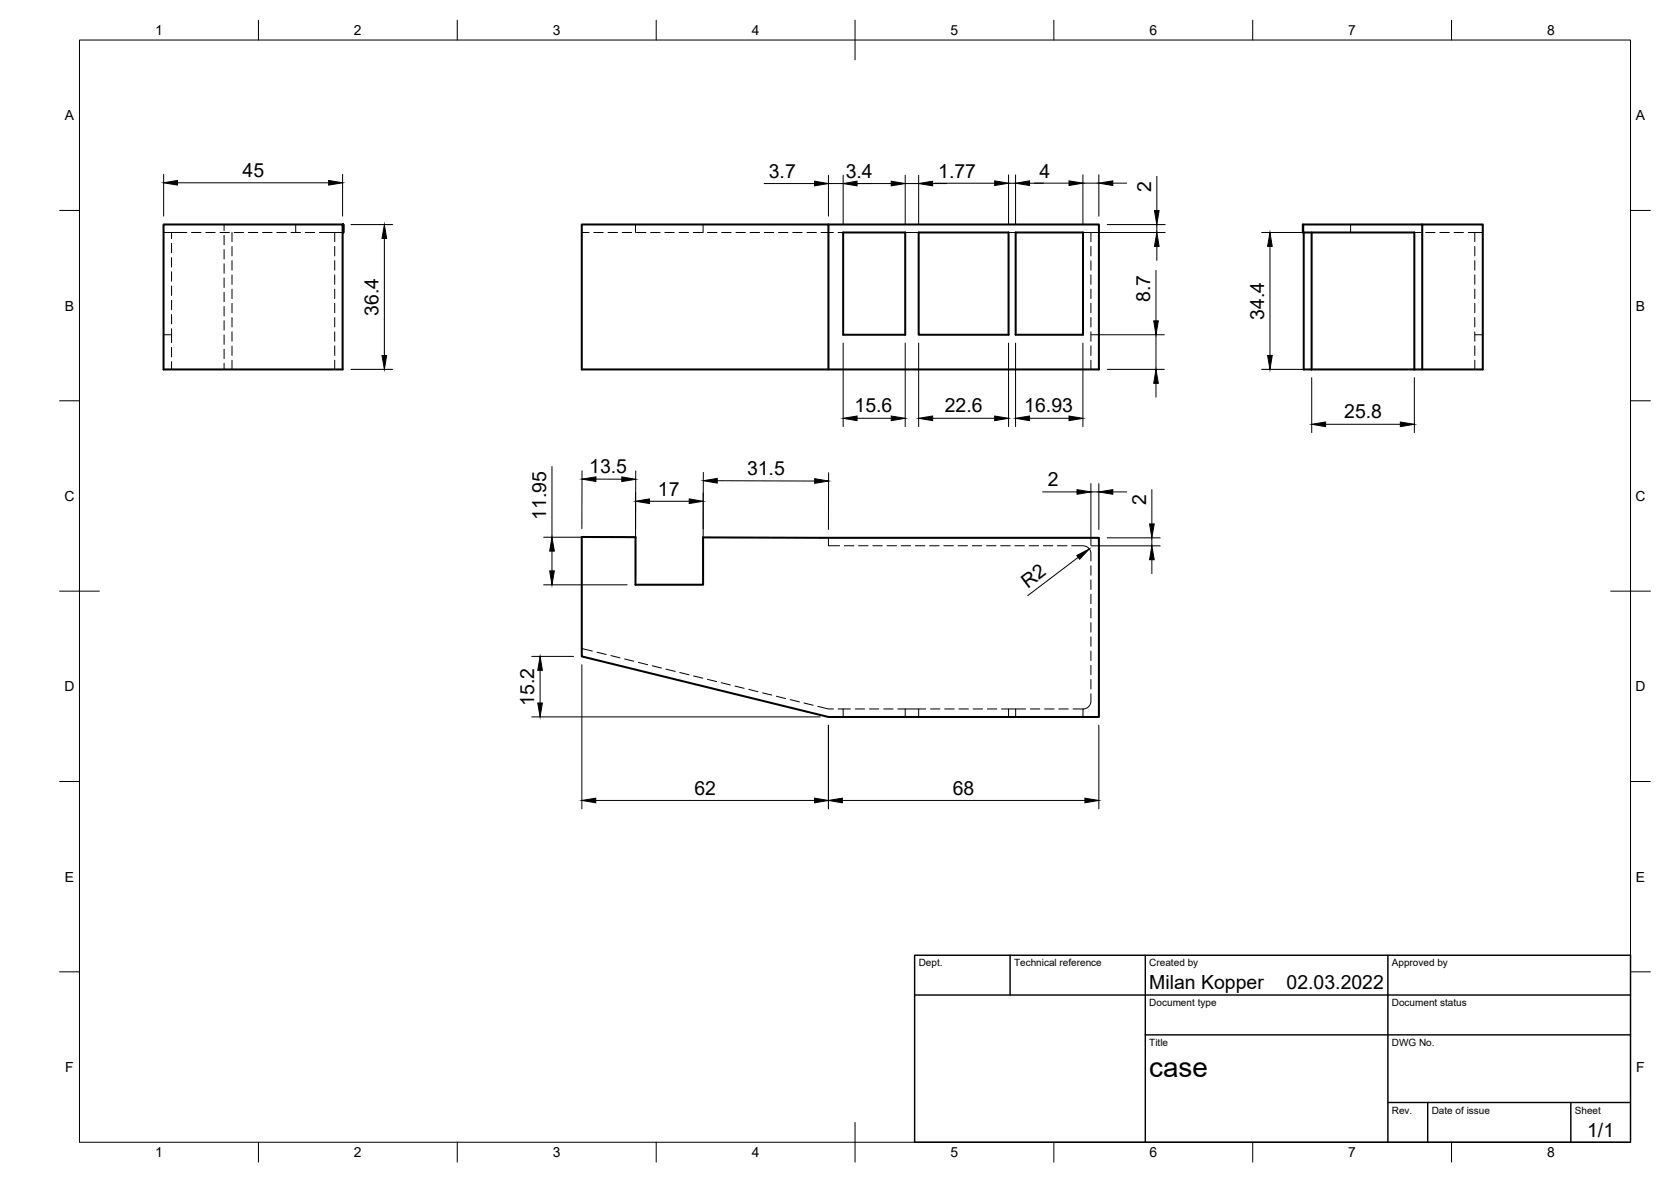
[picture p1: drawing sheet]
<svg xmlns="http://www.w3.org/2000/svg" width="420mm" height="297mm" viewBox="0 0 420 297" stroke-linecap="round" stroke-linejoin="round" font-family="sans-serif">
<!-- layer: Hidden -->
<g fill="none" stroke="#000" stroke-width=".25">
<path d="M41.1 58.4h5.9M43.1 58.4v1.6M48.2 58.4h2.3M51.7 58.4h2.4M55.3 58.4h2.4M56.3 56.4v1.6M56.3 59.1v2.4M58.3 58.4v2.3M58.9 58.4h2.4M62.4 58.4h2.4M66 58.4h2.4M69.6 58.4h2.4"/>
<path d="M73.2 58.4h2.4M74.4 56.4v2M76.8 58.4h2.3M80.3 58.4h5.8M84.2 58.4v2.3M146.3 58.4h1.8M149.3 58.4h2.4M152.9 58.4h2.4M156.4 58.4h2.4M159.8 56.4v2M160 58.4h2.4M163.6 58.4h2.4"/>
<path d="M167.2 58.4h2.3M170.7 58.4h2.4M174.3 58.4h2.4M176.8 56.4v2M177.9 58.4h2.4M181.5 58.4h2.3M185 58.4h2.4M188.6 58.4h2.4M192.2 58.4h2.4M195.7 58.4h2.4M199.3 58.4h2.4M202.9 58.4h2.4"/>
<path d="M206.5 58.4h3M210.7 58.4h1.3M227.6 58.4h3.4M253.6 58.4h1.8M272.3 58.4h2v2.3M327.6 56.4v2M327.7 56.4v2M327.8 56.4v2M339.6 56.4v2M355.6 58.4h1.7M358.5 58.4h2.3M362 58.4h2.4"/>
<path d="M365.6 58.4h2.4M369.2 58.4h3.6M370.8 58.4v2.3M43.1 61.2v2.3M43.1 64.7v2.4M43.1 68.3v2.4M43.1 71.9v2.4M43.1 75.4v2.4M43.1 79v2.4M56.3 62.7v2.4M56.3 66.3v2.4M56.3 69.9v2.3"/>
<path d="M56.3 73.4v2.4M56.3 77v2.4M58.3 61.9v2.4M58.3 65.5v2.4M58.3 69.1v2.4M58.3 72.7v2.3M58.3 76.2v2.4M58.3 79.8v2.4M84.2 61.9v2.4M84.2 65.5v2.4M84.2 69.1v2.4M84.2 72.7v2.3"/>
<path d="M84.2 76.2v2.4M84.2 79.8v2.4M274.3 61.9v2.4M274.3 65.5v2.4M274.3 69.1v2.4M274.3 72.7v2.3M274.3 76.2v2.4M274.3 79.8v2.4M370.8 61.9v2.4M370.8 65.5v2.4M370.8 69.1v2.4M370.8 72.7v2.3"/>
<path d="M370.8 76.2v2.4M370.8 79.8v2.4M41.1 84.1h2M43.1 82.6v3.5M43.1 87.3v2.4M43.1 90.9v1.9M56.3 80.6v2.4M56.3 84.2v2.3M56.3 87.7v2.4M56.3 91.3v1.5M58.3 83.4v2.4M58.3 86.9v2.4"/>
<path d="M58.3 90.5v2.3M84.2 83.4v2.4M84.2 86.9v2.4M84.2 90.5v2.3M274.3 83.4v2.4M274.3 86.9v2.4M274.3 90.5v2.3M370.8 84.1h2M370.8 83.4v2.4M370.8 86.9v2.4M370.8 90.5v2.3M208.3 135.2v1.9h2.8"/>
<path d="M212.3 137.1h2.4M215.9 137.1h2.4M219.5 137.1h2.3M223 137.1h2.4M226.6 137.1h2.4M230.2 137.1h2.4M233.7 137.1h2.4M237.3 137.1h2.4M240.9 137.1h2.4M244.5 137.1h2.3M248.1 137.1h2.3M251.6 137.1h2.4"/>
<path d="M255.2 137.1h2.4M258.8 137.1h2.3M262.3 137.1h2.4M265.9 137.1h2.4M269.5 137.1h2.8a1.97 1.97 0 0 1 2 2.1v1.8M274.3 142.2v2.4M274.3 145.7v2.4M274.3 149.3v2.4M274.3 152.9v2.4M274.3 156.5v2.4M146.3 163l2.6 .6M150.1 163.9l2.3 .6"/>
<path d="M153.6 164.7l2.3 .6M157.1 165.6l2.3 .6M160.5 166.5l2.3 .5M164 167.3l2.3 .6M167.4 168.2l2.4 .5M170.9 169l2.3 .6M174.4 169.9l2.3 .5M177.9 170.7l2.3 .6M181.3 171.6l2.3 .5M184.8 172.4l2.3 .6M188.3 173.3l2.3 .5M191.7 174.1l2.4 .6"/>
<path d="M195.2 175l2.3 .5M198.7 175.8l2.3 .6M202.2 176.7l2.3 .5M205.6 177.5l2.7 .7h1.2M210.7 178.2h1.3v2M212 178.2h1.8M215 178.2h2.4M218.6 178.2h2.4M222.2 178.2h2.4M225.7 178.2h1.9M231 178.2h1.8M234 178.2h2.3"/>
<path d="M237.5 178.2h2.4M241.1 178.2h2.4M244.7 178.2h2.4M248.3 178.2h2.3M251.8 178.2h1.8M255.4 178.2h2.5M259.1 178.2h2.4M262.7 178.2h2.3M266.2 178.2h2.4M269.8 178.2h2.5M274.3 174.3v1.9a1.97 1.97 0 0 1-2 2v2M274.3 160v2.4"/>
<path d="M274.3 163.6v2.4M274.3 167.2v2.4M274.3 170.8v2.4M227.6 180.2v-2h3.4v2M253.6 180.2v-2h1.8v2"/>
</g>
<!-- layer: Visible -->
<g fill="none" stroke="#000" stroke-width=".51">
<path d="M41.1 56.4h45v36.4h-45zM86.1 58.4h.2M86.1 56.4h.2M86.3 56.4v2v-2M86.3 56.4v2M208.3 56.4h68v36.4h-130v-36.4h62v36.4M212 58.4h15.6v25.7h-15.6zM231 58.4h22.6v25.7h-22.6zM255.4 58.4h16.9v25.7h-16.9zM327.8 58.4v34.4h2M329.8 58.4v34.4M357.6 56.4h-30v2h28v34.4"/>
<path d="M329.8 92.8h25.8M355.6 92.8h17.2v-36.4h-15.2v36.4M146.3 134.9l13.5 .1v11.9h17v-11.8l99.5 .1v45h-68l-62-15.2z"/>
</g>
<!-- layer: Border -->
<g fill="none" stroke="#000" stroke-width=".25">
<path d="M20 10.1h390v276.9h-390zM65 5.1v5M115 5.1v5M165 5.1v5M215 5.1v10M265 5.1v5M315 5.1v5M365 5.1v5M15 52.9h5M410 52.9h5M15 100.7h5M410 100.7h5"/>
<path d="M15 148.6h10M405 148.6h10M15 196.4h5M410 196.4h5M15 244.2h5M410 244.2h5M65 287v5M115 287v5M165 287v5M215 282.1v9.9M265 287v5M315 287v5"/>
<path d="M365 287v5"/>
</g>
<!-- layer: TitleBlock -->
<path d="M230 240.1h180v46.9h-180zM230 250h180M254 240.1v9.9M288 240.1v46.9M349 240.1v46.9M288 260.1h122M349 277.1h61M359 277.1v9.9M395 277.1v9.9" fill="none" stroke="#000" stroke-width=".36"/>
<!-- layer: Dimensions -->
<g fill="none" stroke="#000" stroke-width=".25">
<path d="M41.1 43.8v10.5M44.6 45.9h38M86.1 43.8v10.5M88.2 56.4h10.5M96.6 59.9v29.4M192.1 46.1h12.7M208.3 44v10.3M208.3 46.1h15.8M212 44v12.3M227.6 44v12.3M227.6 46.1h3.4M231 44v12.3"/>
<path d="M234.5 46.1h3.5M235 46h15.1M253.6 46h1.8M253.6 43.9v12.4M255.4 43.9v12.4M268.8 46h-9.9M272.3 43.9v12.4M272.3 46h4M274.4 58.4h18.6M276.3 43.9v10.4M278.4 56.4h14.6M279.8 46h3.5"/>
<path d="M290.9 44.3v8.6M290.9 56.4v2M317.2 58.4h10.5M290.7 68v12.6M290.9 61.9v3.5M319.3 61.9v27.4M88.2 92.8h10.5M212 86.2v21M227.6 86.2v21M231 86.2v21M253.6 86.2v21M255.4 86.2v21"/>
<path d="M272.3 86.2v21M274.4 84.1h18.4M278.4 92.8h14.4M290.7 84.1v8.7M290.7 96.3v3.5M317.2 92.8h10.5M329.8 94.9v13.8M355.6 94.9v13.8M138.8 117.2v17.8M146.3 118.3v14.6M159.9 118.3l-.1 14.6M176.8 118.7v26.2"/>
<path d="M208.3 118.8v14.3M215.5 105.1h8.6M234.5 105.1h15.6M258.9 105.1h9.9M333.3 106.6h18.8M136.7 135h21M138.8 138.5v5M149.8 120.4h6.6M159.8 123.9v21M163.3 126h10M180.3 120.8l24.6 .1M262.2 123.6h8.6"/>
<path d="M274.3 121.5v15.6M274.3 123.6h2M274.4 137.2h17.3M276.3 121.5v11.6M278.4 135.2h13.3M279.8 123.6h3.5M289.6 123v8.7M289.6 135.2v2M136.7 147h21M271.1 140.1l-12.7 9.6M289.6 140.7v3.5M133.7 165h10.5"/>
<path d="M135.8 168.5v8.2M146.3 167.1v36.1M133.7 180.2h72.5M208.3 182.3v20.9M276.3 182.3v20.9M149.8 201.2h55M211.8 201.2h61"/>
</g>
<g fill="#000" stroke="#000" stroke-width=".25">
<path d="M41.1 45.9l3.5-.6v1.2zM82.6 45.3l3.5 .6-3.5 .6zM96.6 56.4l.6 3.5h-1.1zM204.8 45.5l3.5 .6-3.5 .6zM212 46.1l3.5-.6v1.2zM224.1 45.5l3.5 .6-3.5 .6zM231 46.1l3.5-.6v1.2zM250.1 45.5l3.5 .5-3.5 .6zM255.4 46l3.5-.5v1.1zM268.8 45.5l3.5 .5-3.5 .6zM276.3 46l3.5-.5v1.1zM290.3 52.9h1.1l-.5 3.5z"/>
<path d="M290.9 58.4l.5 3.5h-1.1zM319.3 58.4l.6 3.5h-1.2zM96.1 89.3h1.1l-.6 3.5zM290.7 92.8l.6 3.5h-1.2zM290.1 80.6h1.2l-.6 3.5zM318.7 89.3h1.2l-.6 3.5zM146.3 120.4l3.6-.6-.1 1.2zM156.4 119.9l3.5 .5-3.6 .6zM212 105.1l3.5-.6v1.2zM224.1 104.5l3.5 .6-3.5 .6zM231 105.1l3.5-.6v1.2zM250.1 104.5l3.5 .6-3.5 .6z"/>
<path d="M255.4 105.1l3.5-.6v1.2zM268.8 104.5l3.5 .6-3.5 .6zM329.8 106.6l3.5-.5v1.1zM352.1 106.1l3.5 .5-3.5 .6zM138.8 135l.6 3.5h-1.2zM159.8 126l3.5-.6v1.1zM173.3 125.4l3.5 .6-3.5 .5zM176.8 120.8l3.5-.6v1.2zM204.9 120.3l3.4 .6-3.4 .6zM270.7 139.6l3.2-1.6-2.4 2.5zM270.8 123l3.5 .6-3.5 .6zM276.3 123.6l3.5-.6v1.2z"/>
<path d="M289.1 131.7h1.1l-.6 3.5zM138.2 143.5h1.2l-.6 3.5zM289.6 137.2l.6 3.5h-1.1zM135.2 176.7h1.2l-.6 3.5zM135.8 165l.6 3.5h-1.2zM146.3 201.2l3.5-.6v1.1zM204.8 200.6l3.5 .6-3.5 .5zM208.3 201.2l3.5-.6v1.1zM272.8 200.6l3.5 .6-3.5 .5z"/>
</g>
<text font-size="7" x="289" y="270.6">case</text>
<g font-size="4.9">
<text x="61" y="44.5">45</text>
<text x="193.3" y="44.7">3.7</text>
<text x="212.6" y="44.7">3.4</text>
<text x="235.9" y="44.6">1.77</text>
<text x="261.4" y="44.6">4</text>
<text x="289.5" y="48.2" transform="rotate(-90 289.5 48.2)">2</text>
<text x="289.2" y="75.9" transform="rotate(-90 289.2 75.9)">8.7</text>
<text x="95.2" y="79.4" transform="rotate(-90 95.2 79.4)">36.4</text>
<text x="317.9" y="80.4" transform="rotate(-90 317.9 80.4)">34.4</text>
<text x="214.9" y="103.7">15.6</text>
<text x="237.6" y="103.7">22.6</text>
<text x="257.6" y="103.7">16.93</text>
<text x="338" y="105.2">25.8</text>
<text x="148.2" y="118.9">13.5</text>
<text x="187.8" y="119.4">31.5</text>
<text x="165.4" y="124.6">17</text>
<text x="263.4" y="122.2">2</text>
<text x="137.4" y="130.6" transform="rotate(-90 137.4 130.6)">11.95</text>
<text x="288.2" y="126.9" transform="rotate(-90 288.2 126.9)">2</text>
<text x="258.4" y="148" transform="rotate(-37 258.4 148)">R2</text>
<text x="134.3" y="177.4" transform="rotate(-90 134.3 177.4)">15.2</text>
<text x="174.6" y="199.7">62</text>
<text x="239.6" y="199.7">68</text>
<text x="289" y="248.5">Milan Kopper</text>
<text x="323.5" y="248.5">02.03.2022</text>
<text x="399.1" y="285.7">1/1</text>
</g>
<g font-size="3.5">
<text x="39" y="8.8">1</text>
<text x="89" y="8.8">2</text>
<text x="139" y="8.8">3</text>
<text x="189" y="8.8">4</text>
<text x="239" y="8.8">5</text>
<text x="289" y="8.8">6</text>
<text x="339" y="8.8">7</text>
<text x="389" y="8.8">8</text>
<text x="16.3" y="30.2">A</text>
<text x="411.3" y="30.2">A</text>
<text x="16.3" y="78">B</text>
<text x="411.3" y="78">B</text>
<text x="16.2" y="125.9">C</text>
<text x="411.2" y="125.9">C</text>
<text x="16.2" y="173.7">D</text>
<text x="411.2" y="173.7">D</text>
<text x="16.3" y="221.6">E</text>
<text x="411.3" y="221.6">E</text>
<text x="16.4" y="269.4">F</text>
<text x="411.4" y="269.4">F</text>
<text x="39" y="290.8">1</text>
<text x="89" y="290.8">2</text>
<text x="139" y="290.8">3</text>
<text x="189" y="290.8">4</text>
<text x="239" y="290.8">5</text>
<text x="289" y="290.8">6</text>
<text x="339" y="290.8">7</text>
<text x="389" y="290.8">8</text>
</g>
<g font-size="2.5">
<text x="231" y="242.9">Dept.</text>
<text x="255" y="242.9">Technical reference</text>
<text x="289" y="242.9">Created by</text>
<text x="350" y="242.9">Approved by</text>
<text x="289" y="252.8">Document type</text>
<text x="350" y="252.8">Document status</text>
<text x="289" y="262.9">Title</text>
<text x="350" y="262.9">DWG No.</text>
<text x="350" y="279.9">Rev.</text>
<text x="360" y="279.9">Date of issue</text>
<text x="396" y="279.9">Sheet</text>
</g>
</svg>
